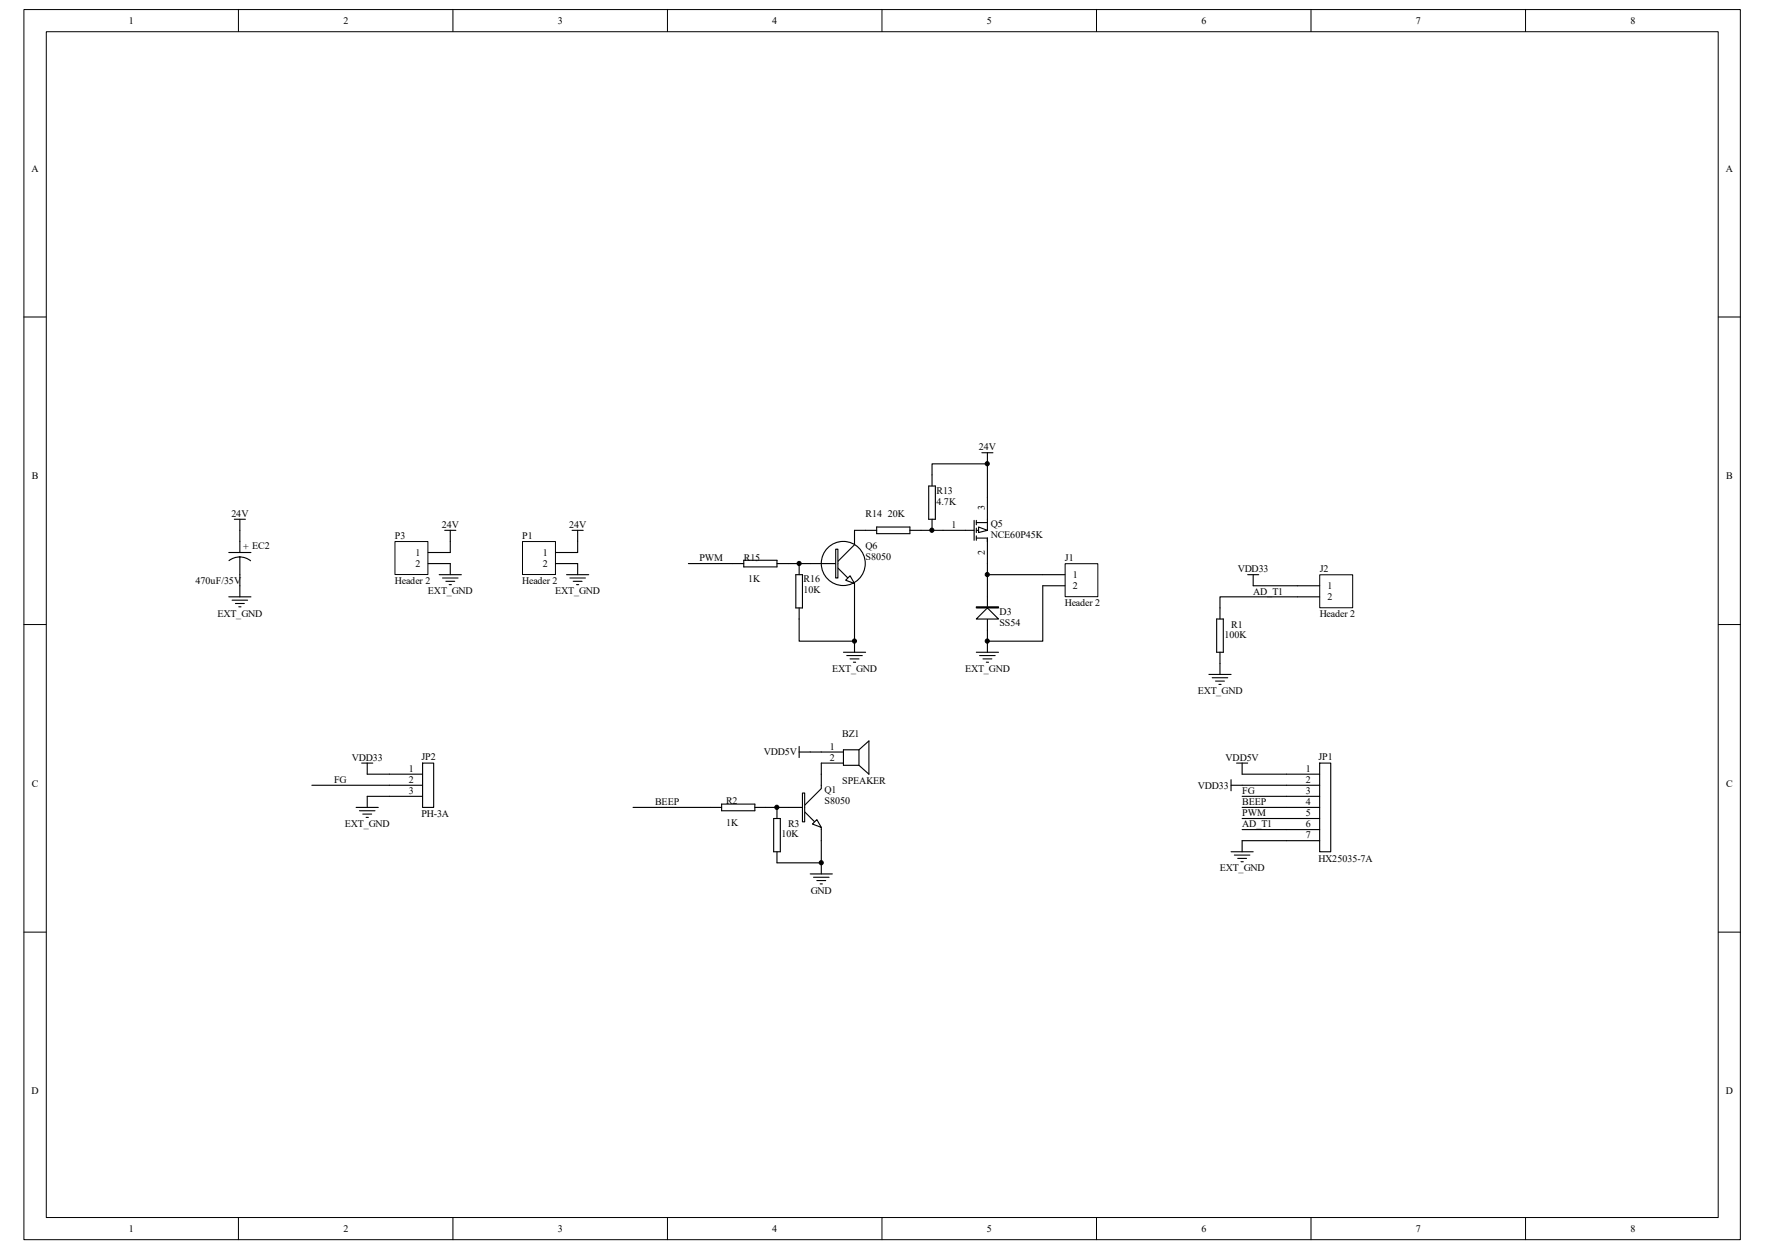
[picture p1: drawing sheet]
<svg xmlns="http://www.w3.org/2000/svg" width="297mm" height="210mm" viewBox="0 0 297 210" stroke-linecap="round" stroke-linejoin="round" font-family="sans-serif">
<path d="M4 1.6h288.9v206.8h-288.9z" fill="none" stroke="#000" stroke-width=".17"/>
<path d="M7.8 5.4h281.3v199.3h-281.3z" fill="#fff"/>
<g fill="none" stroke="#000" stroke-width=".17">
<path d="M7.8 5.3h281.3v199.4h-281.3zM40.1 1.6v3.7M76.2 1.6v3.7M112.3 1.6v3.7M148.4 1.6v3.7M184.5 1.6v3.7M220.6 1.6v3.7M256.7 1.6v3.7M4 53.3h3.7M289.2 53.3h3.7M4 105h3.7M289.2 105h3.7"/>
<path d="M4 156.7h3.7M289.2 156.7h3.7M40.1 204.7v3.7M76.2 204.7v3.7M112.3 204.7v3.7M148.4 204.7v3.7M184.5 204.7v3.7M220.6 204.7v3.7M256.7 204.7v3.7"/>
</g>
<path d="M38.5 92.9h3.7M39.4 87.3h1.9M40.4 87.3v5.6M40.4 93.6v6.8M40.4 93.7l1.1 .2 .7 .4M40.4 93.7l-.8 .1-1.1 .5M38.5 100.4h3.7M39.1 100.9h2.6M39.6 101.5h1.5M40.2 102h.4" fill="none" stroke="#000" stroke-width=".19"/>
<path d="M66.5 91.1h5.5v5.5h-5.5z" fill="#fff"/>
<path d="M66.5 91.1h5.5v5.5h-5.5z" fill="none" stroke="#000" stroke-width=".17"/>
<path d="M72 94.8h3.8v1.8M73.9 96.6h3.7M74.5 97.2h2.6M75 97.7h1.5M75.6 98.3h.4M75.8 91v1.9h-3.8" fill="none" stroke="#000" stroke-width=".19"/>
<path d="M88 91.1h5.5v5.5h-5.5z" fill="#fff"/>
<path d="M87.9 91.1h5.6v5.5h-5.6z" fill="none" stroke="#000" stroke-width=".17"/>
<path d="M93.5 94.8h3.7v1.8M95.3 96.6h3.8M95.9 97.2h2.6M96.5 97.7h1.4M97 98.3h.4M97.2 91v1.9h-3.7" fill="none" stroke="#000" stroke-width=".19"/>
<path d="M222.1 96.7h5.5v5.5h-5.5z" fill="#fff"/>
<path d="M222.1 96.6h5.5v5.6h-5.5z" fill="none" stroke="#000" stroke-width=".17"/>
<g fill="none" stroke="#000" stroke-width=".19">
<path d="M74.8 89.2h1.9M75.8 89.2v1.8M96.3 89.2h1.8M97.2 89.2v1.8M138.2 94.8h2.8M141 95.5l1.7 1.7M143.8 91v.6l-2.8 2.8M143.8 98.1v.4M210.9 98.5h11.2M203.4 113.4h3.8M204 114h2.6M204.6 114.5h1.4"/>
<path d="M205.1 115.1h.4M205.3 111.5v1.9M218.3 100.4h3.8"/>
</g>
<g fill="#fff" stroke="#000" stroke-width=".19">
<path d="M143 96.8l.8 1.3-1.5-.5z"/>
<path d="M140.6 92.3h.4v4.9h-.4z" fill-rule="evenodd"/>
</g>
<g fill="none" stroke="#000" stroke-width=".19">
<path d="M156.8 79.9v1.8M115.8 94.8h9.4M125.2 94.2h5.5v1.1h-5.5zM130.7 94.8h7.5M133.9 96.6h1.1v5.6h-1.1zM134.5 94.8v1.8M143.8 89.2v1.8M143.8 98.5v1.9M156.3 81.7h1.1v5.6h-1.1zM156.8 87.3v1.9M134.5 102.2v1.9M166.2 100.4v1.8"/>
<path d="M166.2 104.1v1.8"/>
<circle cx="141.9" cy="94.7" r="3.7"/>
</g>
<g fill="#fff" stroke="#000" stroke-width=".19">
<path d="M166.2 102.2l1.8 1.9h-3.7z"/>
<path d="M164.3 102h3.7v.2h-3.7z" fill-rule="evenodd"/>
</g>
<path d="M165.2 76.1h1.9M166.2 76.1v1.9M143.8 89.2h3.7M147.5 88.6h5.6v1.1h-5.6zM153.1 89.2h5.6M166.2 94.8v5.6M166.2 96.6h9.3M143.8 100.4v7.4h-9.3v-3.7" fill="none" stroke="#000" stroke-width=".19"/>
<path d="M179.3 94.8h5.4v5.5h-5.4z" fill="#fff"/>
<path d="M179.2 94.8h5.5v5.5h-5.5z" fill="none" stroke="#000" stroke-width=".17"/>
<path d="M158.7 89.2h5.2M163.9 87.5v3.4M164.3 90.5h1.9v4.3M164.3 87.9h1.9M164.3 87.5v.7M164.3 88.8v.7M164.3 90.1v.8M166.2 83.6v5.6h-1.9M175.5 96.6h3.7M175.5 98.5h3.7" fill="none" stroke="#000" stroke-width=".19"/>
<path d="M164.7 88.6l1.5 .6-1.5 .3z" fill="#fff" stroke="#000" stroke-width=".19"/>
<g fill="none" stroke="#000" stroke-width=".19">
<path d="M156.8 79.9v-1.9h9.4v5.6M175.5 98.5v9.3h-9.3M210 96.6h1.8M210.9 96.6v1.9M141.9 109.7h3.8M142.5 110.2h2.6M143 110.8h1.5M143.6 111.4h.4M143.8 107.8v1.9M164.3 109.7h3.7M164.9 110.2h2.6M165.4 110.8h1.5"/>
<path d="M166 111.4h.3M166.2 105.9v3.8M204.7 104.1h1.2v5.6h-1.2zM205.3 109.7v1.8M218.3 100.4h-13v3.7M52.5 132h18.6M59.9 135.8h3.8M60.5 136.3h2.6M60.9 128.3h1.8M61 136.9h1.5M61.6 137.4h.4M61.8 128.3v1.9h9.3"/>
<path d="M71.1 128.3h1.9v7.5h-1.9zM71.1 133.9h-9.3v1.9M119.6 135.8h1.8M121.4 135.2h5.6v1.1h-5.6zM127 135.8h3.7M132.6 135.8h2.8M134.5 126.4h7.4M134.5 125.5v1.9M135.4 136.5l1.7 1.7M138.2 132v.6l-2.8 2.8M138.2 139.1v.4M141.9 128.3h-3.7v1.9"/>
<path d="M144.5 126.1l1.7-1.5v5.6l-1.7-1.5M144.5 126.1v2.6M144.5 126.1h-2.6v2.6h2.6M136.3 146.9h3.8M136.9 147.5h2.6M137.5 148.1h1.5M138 148.6h.4M138.2 145.1v1.8"/>
</g>
<g fill="#fff" stroke="#000" stroke-width=".19">
<path d="M136.7 138.6l.8-.8 .7 1.3z"/>
<path d="M135 133.3h.4v4.9h-.4z" fill-rule="evenodd"/>
</g>
<g fill="none" stroke="#000" stroke-width=".19">
<path d="M106.5 135.8h13.1M130.2 137.6h1.1v5.6h-1.1zM132.6 135.8h-1.9v1.8M138.2 139.5v5.6h-7.5v-1.9M138.2 130.2v1.8M207.2 131.1v1.9M207.2 132h14.9M208.1 128.3h1.9M209 135.8h13.1M209 137.6h13.1M209 128.3v1.9h13.1M209 139.5h13.1"/>
<path d="M209 133.9h13.1M222.1 128.3h1.8v14.9h-1.8zM207.2 143.2h3.7M207.7 143.8h2.6M208.3 144.3h1.5M208.8 144.9h.4M222.1 141.4h-13.1v1.8"/>
</g>
<g fill="#000" stroke="#000" stroke-width=".17">
<circle cx="166.1" cy="78" r=".35"/>
<circle cx="134.5" cy="94.7" r=".35"/>
<circle cx="156.8" cy="89.2" r=".35"/>
<circle cx="166.1" cy="96.6" r=".35"/>
<circle cx="143.8" cy="107.8" r=".35"/>
<circle cx="166.1" cy="107.8" r=".35"/>
<circle cx="130.7" cy="135.7" r=".35"/>
<circle cx="138.2" cy="145.1" r=".35"/>
</g>
<g font-size="1.7">
<text x="21.7" y="4">1</text>
<text x="57.8" y="4">2</text>
<text x="93.9" y="4">3</text>
<text x="130" y="4">4</text>
<text x="166.1" y="4">5</text>
<text x="202.2" y="4">6</text>
<text x="238.3" y="4">7</text>
<text x="274.4" y="4">8</text>
<text x="5.3" y="28.9">A</text>
<text x="290.4" y="28.9">A</text>
<text x="164.7" y="75.7">24V</text>
<text x="5.3" y="80.6">B</text>
<text x="157.6" y="83">R13</text>
<text x="290.5" y="80.6">B</text>
<text x="38.9" y="86.9">24V</text>
<text x="74.3" y="88.8">24V</text>
<text x="95.8" y="88.8">24V</text>
<text x="145.7" y="86.9">R14 20K</text>
<text x="157.6" y="84.9">4.7K</text>
<text x="160.1" y="88.8">1</text>
<text x="165.7" y="85.8" transform="rotate(-90 165.7 85.8)">3</text>
<text x="166.7" y="88.6">Q5</text>
<text x="40.9" y="92.5">+ EC2</text>
<text x="66.5" y="90.6">P3</text>
<text x="69.9" y="93.4">1</text>
<text x="69.9" y="95.3">2</text>
<text x="87.9" y="90.6">P1</text>
<text x="91.4" y="93.4">1</text>
<text x="91.4" y="95.3">2</text>
<text x="117.7" y="94.4">PWM</text>
<text x="125.2" y="94.4">R15</text>
<text x="145.7" y="92.3">Q6</text>
<text x="145.7" y="94.2">S8050</text>
<text x="165.7" y="93.4" transform="rotate(-90 165.7 93.4)">2</text>
<text x="166.7" y="90.5">NCE60P45K</text>
<text x="179.2" y="94.4">J1</text>
<text x="32.9" y="98.1">470uF/35V</text>
<text x="66.5" y="98.1">Header 2</text>
<text x="72" y="99.9">EXT_GND</text>
<text x="87.9" y="98.1">Header 2</text>
<text x="93.4" y="99.9">EXT_GND</text>
<text x="125.9" y="97.9">1K</text>
<text x="135.2" y="97.9">R16</text>
<text x="135.2" y="99.8">10K</text>
<text x="179.2" y="101.9">Header 2</text>
<text x="180.5" y="97.2">1</text>
<text x="180.5" y="99.1">2</text>
<text x="208.3" y="96.2">VDD33</text>
<text x="210.9" y="100">AD_T1</text>
<text x="222.1" y="96.2">J2</text>
<text x="223.4" y="99.1">1</text>
<text x="223.4" y="100.9">2</text>
<text x="36.6" y="103.7">EXT_GND</text>
<text x="168.2" y="103.3">D3</text>
<text x="168.2" y="105.2">SS54</text>
<text x="206" y="107.2">100K</text>
<text x="207.2" y="105.6">R1</text>
<text x="222.1" y="103.7">Header 2</text>
<text x="140" y="113">EXT_GND</text>
<text x="162.4" y="113">EXT_GND</text>
<text x="201.5" y="116.7">EXT_GND</text>
<text x="141.7" y="124">BZ1</text>
<text x="56.2" y="131.7">FG</text>
<text x="59.2" y="127.9">VDD33</text>
<text x="68.8" y="129.8">1</text>
<text x="68.8" y="131.7">2</text>
<text x="70.9" y="127.7">JP2</text>
<text x="128.5" y="127">VDD5V</text>
<text x="139.6" y="126.1">1</text>
<text x="139.6" y="127.9">2</text>
<text x="141.7" y="131.8">SPEAKER</text>
<text x="206.2" y="127.9">VDD5V</text>
<text x="219.8" y="129.8">1</text>
<text x="219.8" y="131.7">2</text>
<text x="221.9" y="127.7">JP1</text>
<text x="5.3" y="132.3">C</text>
<text x="68.8" y="133.5">3</text>
<text x="70.9" y="137.4">PH-3A</text>
<text x="110.2" y="135.4">BEEP</text>
<text x="122.2" y="135.2">R2</text>
<text x="138.8" y="133.3">Q1</text>
<text x="138.8" y="135.2">S8050</text>
<text x="201.5" y="132.6">VDD33</text>
<text x="209" y="137.2">PWM</text>
<text x="209" y="133.5">FG</text>
<text x="209" y="135.4">BEEP</text>
<text x="219.8" y="133.5">3</text>
<text x="219.8" y="135.4">4</text>
<text x="219.8" y="137.2">5</text>
<text x="290.5" y="132.3">C</text>
<text x="58" y="139.1">EXT_GND</text>
<text x="122.2" y="138.9">1K</text>
<text x="131.5" y="140.8">10K</text>
<text x="132.6" y="139.1">R3</text>
<text x="209" y="139.1">AD_T1</text>
<text x="219.8" y="139.1">6</text>
<text x="219.8" y="141">7</text>
<text x="205.3" y="146.5">EXT_GND</text>
<text x="221.9" y="144.9">HX25035-7A</text>
<text x="136.4" y="150.2">GND</text>
<text x="5.3" y="184">D</text>
<text x="290.4" y="184">D</text>
<text x="21.7" y="207.1">1</text>
<text x="57.8" y="207.1">2</text>
<text x="93.9" y="207.1">3</text>
<text x="130" y="207.1">4</text>
<text x="166.1" y="207.1">5</text>
<text x="202.2" y="207.1">6</text>
<text x="238.3" y="207.1">7</text>
<text x="274.4" y="207.1">8</text>
</g>
</svg>
